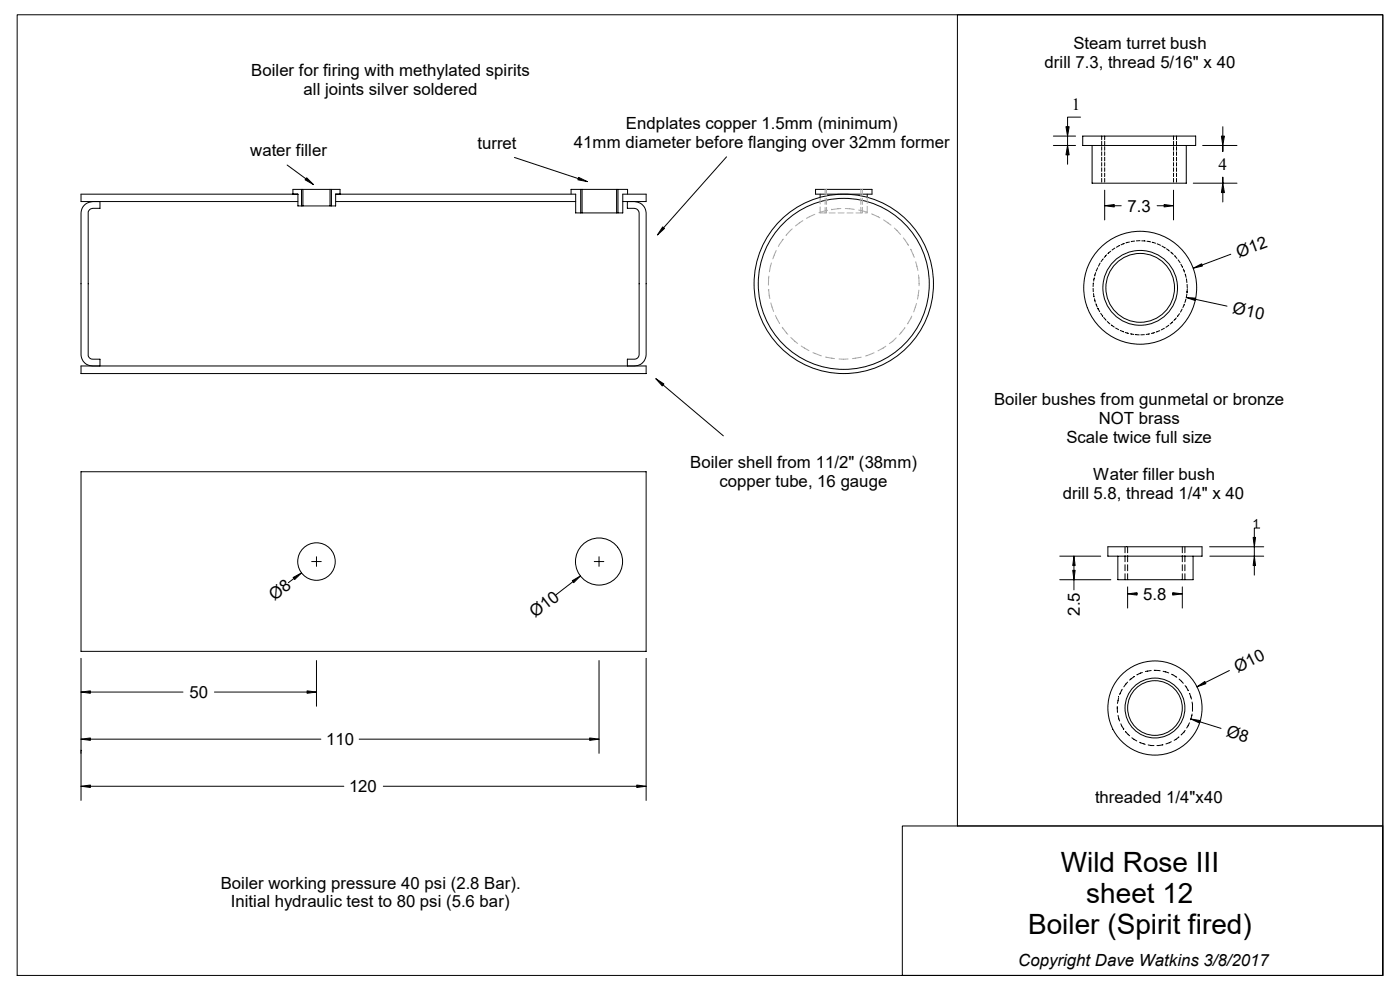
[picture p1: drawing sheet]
<svg xmlns="http://www.w3.org/2000/svg" width="297mm" height="210mm" viewBox="0 0 297 210" stroke-linecap="round" stroke-linejoin="round" font-family="sans-serif">
<g fill="none" stroke="#000" stroke-width=".21">
<path d="M3.6 3.1h289.8v203.8h-289.8zM203.1 3.1h90.3v172.1h-90.3zM60.9 35l4 2.9M65.1 37.7l1.4 1.5-1.8-1.1zM109.1 33.4l13.6 4.5M122.8 37.6l1.8 .9-2-.4zM154.1 33.3l-13.3 15M223.5 30.9h4.7M223.5 28.9h4.7M226.1 26.9h.7l-.3 2zM226.5 30.9l.3 2h-.7zM226.5 28.9v2"/>
<path d="M226.5 32.9v1.9M229.2 24.8h-2.7v2.1M229.7 28.9h24v2h-24zM231.7 30.9v8h20v-8M233.7 28.9v.7M233.7 30v.7M233.7 31.1v.8M233.7 32.2v.8M233.7 33.4v.7M233.7 34.5v.7M233.7 35.6v.8M233.7 36.7v.8"/>
<path d="M233.7 37.8v.8M234.4 28.9v.7M234.4 30v.7M234.4 31.1v.8M234.4 32.2v.8M234.4 33.4v.7M234.4 34.5v.7M234.4 35.6v.8M234.4 36.7v.8M234.4 37.8v.8M249 28.9v.7M249 30v.7"/>
<path d="M249 31.1v.8M249 32.2v.8M249 33.4v.7M249 34.5v.7M249 35.6v.8M249 36.7v.8M249 37.8v.8M249.6 28.9v.7M249.6 30v.7M249.6 31.1v.8M249.6 32.2v.8M249.6 33.4v.7"/>
<path d="M249.6 34.5v.7M249.6 35.6v.8M249.6 36.7v.8M249.6 37.8v.8M253.2 38.9h9.2M255.1 30.9h7.3M259.1 28.9h.7l-.4 2zM259.4 38.9l.4 2h-.7zM259.4 26.9v2M259.4 30.9v1.2M259.4 37.6v1.3M18.1 43.3l.3-.2a4.5 4.5 0 0 1 2.8-.3v1.4h-1.5a1 1 0 0 0-1 1v30.1a.93 .93 0 0 0 1 .9h1.5v1.4a3.9 3.9 0 0 1-3.1-.5l-.7-.9-.2-.9v-30.1l.2-1z"/>
<path d="M62.1 41.2v-1h10v1M63.2 42.8h-46v-1.6h46v2.5h8v-2.5h50.9v4h10v-4h5v1.6h-5M64 40.2v3.5M64.3 40.2v3.5M70 40.2v3.5M70.3 40.2v3.5M71.2 42.8h50.9M121.2 41.2v-1h11.9v1M123.2 40.2v5M123.5 40.2v5M130.8 40.2v5M131.1 40.2v5"/>
<path d="M133.1 42.8a4 4 0 0 1 3.1 .5l.6 .9 .3 1v30.1a2.45 2.45 0 0 1-2.5 2.3h-1.5v-1.4h1.5a1.01 1.01 0 0 0 1-.9v-30.1a1.09 1.09 0 0 0-1-1h-1.5zM140.6 48.1l.4 .4-1.5 1.3zM173 40.2h12v1h-12zM174 41.2v.7M184 41.2v.7M232.2 58.9l-.2 .7M232.5 57.8l-.3 .7M232.9 56.8l-.3 .7M233.4 55.8l-.4 .7M234.1 54.9l-.5 .6M234.4 43.6l2-.2v.5zM234.4 40.3v6.4"/>
<path d="M234.8 54.1l-.5 .5M235.6 53.3l-.6 .5M236.4 43.6h1.5M236.5 52.6l-.6 .4M237.5 52.1l-.6 .4M238.5 51.6l-.7 .3M239.6 51.4l-.7 .1M240.7 51.1l-.7 .2M241.9 51.1h-.8M242.2 51.1h.8M243.3 51.2l.8 .1M244.4 51.4l.8 .2"/>
<path d="M245.5 43.6h1.5M245.5 51.7l.7 .3M246.5 52.2l.7 .4M247 43.4l2 .2-2 .3zM247.5 52.8l.6 .5M248.4 53.5l.5 .5M249 40.3v6.4M249.2 54.2l.5 .6M249.9 55.1l.5 .6M250.5 56l.4 .7M251 57.1l.3 .6M251.4 58.1l.2 .7"/>
<path d="M251.7 59.2l.1 .7M253.2 56.9l1.7-.9 .2 .4zM259.4 40.9v1.9M261.1 53.9l-6.1 2.3M17.2 77.6h119.9v1.6h-119.9zM231.9 61.2v.7M231.9 60v.8M232 62.3l.1 .7M232.2 63.4l.2 .7M232.5 64.4l.3 .8M232.9 65.4l.1 .1zM233 65.5l.3 .6"/>
<path d="M233.5 66.5l.4 .6M234.1 67.4l.6 .5M234.9 68.2l.6 .5M235.8 68.9l.6 .5M236.7 69.6l.6 .3M237.7 70.1l.7 .3M238.7 70.5l.7 .2M239.8 70.8l.7 .2M240.9 71h.8M242.8 71h-.8M243.9 70.8l-.7 .2M245 70.5l-.7 .2"/>
<path d="M246 70.1l-.7 .3M247 69.6l-.6 .4M247.9 69l-.5 .4M248.8 68.2l-.6 .5M249.6 67.4l-.6 .6M250.2 66.5l-.4 .6M250.8 65.6l-.4 .6M251.2 64.5l-.2 .7M251.6 63.5l-.2 .7M251.7 63.1l2 .1-.1 .6zM251.8 61.9l.1 .1zM251.8 62.4l-.1 .7"/>
<path d="M251.8 60.3l.1 .7M251.9 61.3l-.1 .7M253.6 63.5l6.7 1.4M139.1 80.3l1.7 1.1-.3 .5zM140.7 81.7l12.8 10.8M17.2 100.1h119.9v38.1h-119.9zM66.1 119.1h2.1M67.1 118.1v2M126.1 119.1h2M127.1 118.1v2M224.8 118h8.7M227.8 118l.3 2h-.5z"/>
<path d="M227.8 120v1M235 116h20v2h-20zM237.2 118v5h15.9v-5M238.7 116v1.3M238.7 117.9v1.3M238.7 119.8v1.3M239.2 116v1.3M239.2 117.9v1.3M239.2 119.8v1.3M250.8 116v1.3M250.8 117.9v1.3M250.8 119.8v1.3"/>
<path d="M251.4 116v1.3M251.4 117.9v1.3M251.4 119.8v1.3M256.6 116h11.5M256.7 118h11.4M265.9 114h.5l-.3 2zM266.1 116v2M266.1 120v2M266.1 118l.3 2h-.5zM267.3 112h-1.2v2M17.2 139.7v30.1M62.2 122.5l1.8-1-1.5 1.4z"/>
<path d="M62.4 122.7l-1.2 .9M121.4 123.2l1.7-1-1.4 1.4zM121.5 123.4l-3.5 2.8M137.1 139.7v30.1M224.8 123h10.9M227.6 121h.5l-.3 2zM227.8 123v2.1M238.7 121.7v1.3M239.2 126l2-.3v.5zM239.2 124.5v4.5M239.2 121.7v1.3M241.2 125.9l.1 .1z"/>
<path d="M248.8 125.9v.1zM248.8 125.7l2 .3-2 .2zM250.8 124.5v4.5M250.8 121.7v1.3M251.4 121.7v1.3M17.2 146.8l2-.2v.5zM17.2 156.8l2-.3v.6zM19.2 156.8h48.9M19.2 146.8h19.6M45.5 146.8h19.7M65.2 146.6l1.9 .2-1.9 .3zM67.1 140.1v9.7"/>
<path d="M76.2 156.8h48.9M125.1 156.5l2 .3-2 .3zM127.1 140.1v19.7M237 149.9l.1 1.2M237.2 151.8l.3 1.2M237.3 148l-.2 1.2M237.8 153.5l.6 1.1M238.1 146.2l-.6 1.2M238.3 154.6l.1 .1zM238.8 155.2l.8 .9M239.2 144.7l-.8 1M240.1 156.5l1.1 .7"/>
<path d="M240.7 143.5l-1.1 .8M241.8 157.5l1.2 .4M242.4 142.7l-1.2 .5M243.6 158l1.2 .2M244.2 142.2l-1.2 .3M244.9 142.2l1.2 .1M246.7 158l-1.3 .2M246.8 142.4l1.1 .3M248.5 157.4l-1.1 .4M248.5 143l1.1 .7M250.1 156.3l-1 .8M250.1 144.1l.9 .8"/>
<path d="M251.4 145.5l.7 1M251.4 154.9l-.8 1M252.3 153.3l-.5 1.1M252.4 147.2l.4 1.1M252.4 147.1v.1M252.6 152.5v.2M252.6 152.5l2 .4-.1 .5zM252.9 148.9l.1 2M252.9 151.5l-.3 1M253.9 145.7l1.7-1.1 .2 .4zM254.6 153.1l4.4 1.4M260.8 142.2l-5.1 2.6"/>
<path d="M17.2 166.8l2-.3v.5zM19.2 166.8h53.7M81.3 166.8h53.8M135.1 166.5l2 .3-2 .2zM191.4 175.2h102v31.7h-102z"/>
<circle cx="179" cy="60.2" r="19"/>
<circle cx="179" cy="60.2" r="18.1"/>
<circle cx="241.9" cy="61.1" r="7.3"/>
<circle cx="241.9" cy="61.1" r="7.9"/>
<circle cx="241.9" cy="61" r="12"/>
<circle cx="67.1" cy="119.1" r="4"/>
<circle cx="127.1" cy="119.1" r="5"/>
<circle cx="245" cy="150.2" r="10"/>
<circle cx="245" cy="150.2" r="6.4"/>
<circle cx="245" cy="150.2" r="5.8"/>
</g>
<g fill="#000">
<path d="M65.1 37.7l1.4 1.5-1.6-1.3 1.6 1.3-1.8-1.1z" fill-rule="evenodd"/>
<path d="M122.8 37.6l1.8 .9-1.9-.6 1.9 .6-2-.4z" fill-rule="evenodd"/>
<path d="M226.1 26.9h.7l-.3 2v-2v2z" fill-rule="evenodd"/>
<path d="M226.5 30.9l.3 2h-.7l.4-2v2z" fill-rule="evenodd"/>
<path d="M259.1 28.9h.7l-.4 2v-2v2z" fill-rule="evenodd"/>
<path d="M140.6 48.1l.4 .4-1.5 1.3 1.3-1.5-1.3 1.5z" fill-rule="evenodd"/>
<path d="M234.4 43.6l2-.2v.5l-2-.3h2z" fill-rule="evenodd"/>
<path d="M247 43.4l2 .2h-2h2l-2 .3z" fill-rule="evenodd"/>
<path d="M253.2 56.9l1.7-.9 .2 .4-1.9 .5 1.8-.7z" fill-rule="evenodd"/>
<path d="M259.4 38.9l.4 2h-.7l.3-2v2z" fill-rule="evenodd"/>
<path d="M251.7 63.1l2 .1-.1 .6-1.9-.7 1.9 .4z" fill-rule="evenodd"/>
<path d="M139.1 80.3l1.7 1.1-.3 .5-1.4-1.6 1.6 1.4z" fill-rule="evenodd"/>
<path d="M227.8 118l.3 2h-.5l.2-2v2z" fill-rule="evenodd"/>
<path d="M265.9 114h.5l-.3 2v-2v2z" fill-rule="evenodd"/>
<path d="M266.1 118l.3 2h-.5l.2-2v2z" fill-rule="evenodd"/>
<path d="M62.2 122.5l1.8-1-1.6 1.2 1.6-1.2-1.5 1.4z" fill-rule="evenodd"/>
<path d="M121.4 123.2l1.7-1-1.6 1.2 1.6-1.2-1.4 1.4z" fill-rule="evenodd"/>
<path d="M227.6 121h.5l-.3 2v-2v2z" fill-rule="evenodd"/>
<path d="M239.2 126l2-.3v.5l-2-.2h2z" fill-rule="evenodd"/>
<path d="M248.8 125.7l2 .3h-2h2l-2 .2z" fill-rule="evenodd"/>
<path d="M17.2 146.8l2-.2v.5l-2-.3h2z" fill-rule="evenodd"/>
<path d="M17.2 156.8l2-.3v.6l-2-.3h2z" fill-rule="evenodd"/>
<path d="M65.2 146.6l1.9 .2h-1.9h1.9l-1.9 .3z" fill-rule="evenodd"/>
<path d="M125.1 156.5l2 .3h-2h2l-2 .3z" fill-rule="evenodd"/>
<path d="M252.6 152.5l2 .4-.1 .5-1.9-.9 2 .6z" fill-rule="evenodd"/>
<path d="M253.9 145.7l1.7-1.1 .2 .4-1.9 .7 1.8-.9z" fill-rule="evenodd"/>
<path d="M17.2 166.8l2-.3v.5l-2-.2h2z" fill-rule="evenodd"/>
<path d="M135.1 166.5l2 .3h-2h2l-2 .2z" fill-rule="evenodd"/>
</g>
<g fill="none" stroke="#a8a8a8" stroke-width=".21">
<path d="M163.1 58.6l-.1 1.9M163.7 55.8l-.5 1.9M164.7 53.1l-.7 1.8M166.2 50.7l-1.1 1.6M168.1 48.6l-1.3 1.4M170.3 46.8l-1.5 1.1M172.8 45.5l-1.7 .8M174 43.9v1.3h1.3M174 42v1.3M175 40.2v1.2M175 42.1v1.2M175 44v1.2"/>
<path d="M175.3 40.2v1.2M175.3 42.1v1.2M175.3 44v1.2M175.6 44.6l-1.9 .5M175.9 45.2h1.3M176.4 44.4l.1 .1zM177.8 45.2h1.3M178.4 44.2l-1.9 .3M179.3 44.2l1.9 .2M179.7 45.2h1.3M181.6 45.2h1.3M182.2 44.6l1.8 .4"/>
<path d="M182.6 40.2v1.2M182.6 42.1v1.2M182.6 44v1.2M183 40.2v1.2M183 42.1v1.2M183 44v1.2M183.5 45.2h.5M184 41.9v1.2M184 43.8v1.2M184.9 45.4l1.7 .8M187.5 46.7l1.5 1.1M189.7 48.4l1.4 1.3"/>
<path d="M191.6 50.5l1.1 1.6M193.2 52.9l.8 1.7M194.3 55.5l.4 1.9M194.9 58.3l.1 2.3M163 61.4l.1 .1zM163.1 61.5l.2 1.8M163.5 64.3l.6 1.8M164.5 66.9l.9 1.7M165.9 69.4l1.2 1.5M167.8 71.6l1.4 1.3M170 73.4l1.6 1M172.5 74.8l1.7 .7"/>
<path d="M175.2 75.7l1.8 .4M178 76.2h1.9M182.7 75.8l-1.9 .3M185.4 74.8l-1.8 .7M187.9 73.4l-1.6 1M190.1 71.7l-1.4 1.2M192 69.5l-1.2 1.5M193.4 67.1l-.9 1.6M194.4 64.4l-.6 1.8M194.9 61.6l-.3 1.9"/>
</g>
<g font-size="5.9">
<text x="225" y="184.9">Wild Rose III</text>
<text x="230.5" y="191.6">sheet 12</text>
<text x="218.1" y="198.2">Boiler (Spirit fired)</text>
</g>
<g font-size="3.6">
<text x="227.7" y="10.5">Steam turret bush</text>
<text x="53.3" y="16.1">Boiler for firing with methylated spirits</text>
<text x="221.6" y="14.5">drill 7.3, thread 5/16&quot; x 40</text>
<text x="64.4" y="20.1">all joints silver soldered</text>
<text x="227.4" y="23.4">1</text>
<text x="132.8" y="27.3">Endplates copper 1.5mm (minimum)</text>
<text x="53.1" y="33.1">water filler</text>
<text x="101.3" y="31.5">turret</text>
<text x="121.8" y="31.3">41mm diameter before flanging over 32mm former</text>
<text x="258.5" y="36.1">4</text>
<text x="239.2" y="44.9">7.3</text>
<text x="262.8" y="54.7" transform="rotate(-20 262.8 54.7)">Ø12</text>
<text x="261.4" y="66.5" transform="rotate(12 261.4 66.5)">Ø10</text>
<text x="210.9" y="86">Boiler bushes from gunmetal or bronze</text>
<text x="233.1" y="90">NOT brass</text>
<text x="226.2" y="94">Scale twice full size</text>
<text x="146.4" y="99.3">Boiler shell from 11/2&quot; (38mm)</text>
<text x="231.9" y="101.9">Water filler bush</text>
<text x="152.6" y="103.3">copper tube, 16 gauge</text>
<text x="225.5" y="105.8">drill 5.8, thread 1/4&quot; x 40</text>
<text x="58.3" y="127.4" transform="rotate(-37 58.3 127.4)">Ø8</text>
<text x="113.5" y="131.2" transform="rotate(-38 113.5 131.2)">Ø10</text>
<text x="229.1" y="130.6" transform="rotate(-90 229.1 130.6)">2.5</text>
<text x="242.5" y="127.2">5.8</text>
<text x="262.6" y="142.8" transform="rotate(-27 262.6 142.8)">Ø10</text>
<text x="40.2" y="148.1">50</text>
<text x="69.2" y="158">110</text>
<text x="260" y="156.1" transform="rotate(17 260 156.1)">Ø8</text>
<text x="74" y="168">120</text>
<text x="232.3" y="170.3">threaded 1/4&quot;x40</text>
<text x="46.8" y="188.5">Boiler working pressure 40 psi (2.8 Bar).</text>
<text x="49" y="192.5">Initial hydraulic test to 80 psi (5.6 bar)</text>
<text x="216" y="205">Copyright Dave Watkins 3/8/2017</text>
</g>
<text font-size="2.7" x="265.7" y="111.9">1</text>
</svg>
